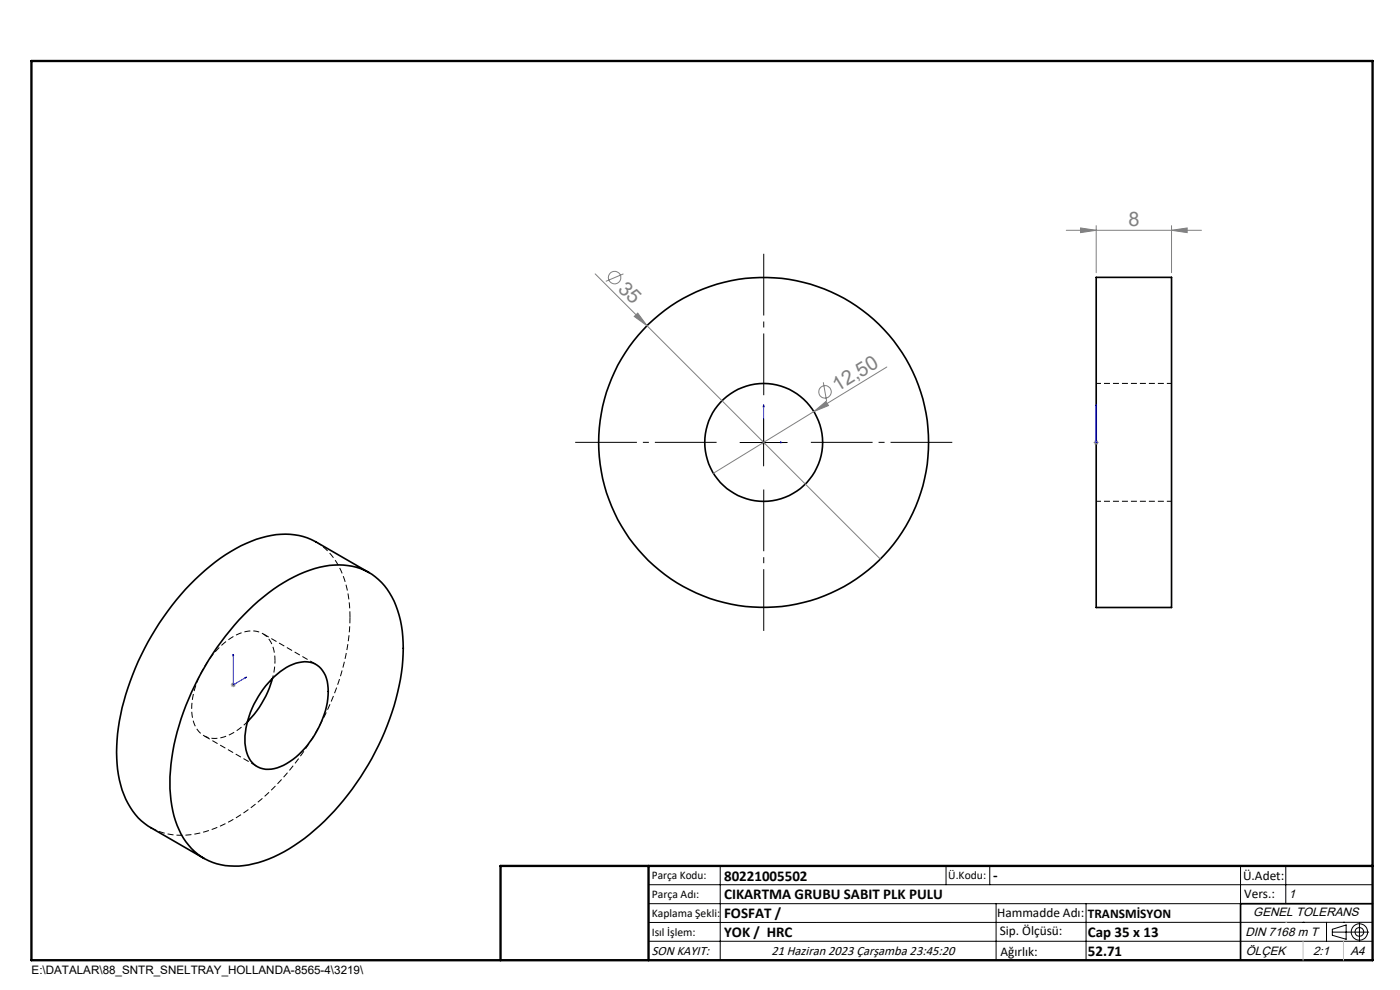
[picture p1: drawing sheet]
<svg xmlns="http://www.w3.org/2000/svg" width="297mm" height="210mm" viewBox="0 0 297 210" stroke-linecap="round" stroke-linejoin="round" font-family="sans-serif">
<g fill="none" stroke="#000" stroke-width=".35">
<path d="M232.6 58.8h15.9v70.1h-15.9zM52.7 129.4a32.9 32.9 0 0 1 16.2-9.3 12.7 12.7 0 0 1 15.1 8.4 31 31 0 0 1 .3 18.4 56.5 56.5 0 0 1-20.8 31.7 23.5 23.5 0 0 1-14.7 5.1 12.5 12.5 0 0 1-11.2-8.6 30.3 30.3 0 0 1-.7-17 58.2 58.2 0 0 1 15.8-28.7zM78.3 121.5l-11.3-6.6a15.2 15.2 0 0 0-12.6-.5 41 41 0 0 0-17.9 14 55.7 55.7 0 0 0-11.7 28.5 22.8 22.8 0 0 0 3.4 15.1 11.7 11.7 0 0 0 3.8 3.6l11.3 6.5M57.8 143.9a21.5 21.5 0 0 1-5.3 9.2M58.2 143.5a9.2 9.2 0 0 1 7.6-3 5.4 5.4 0 0 1 3.8 5.4 19.5 19.5 0 0 1-6.8 14.7 8.9 8.9 0 0 1-7 2.5 5 5 0 0 1-3.7-4.7 17.6 17.6 0 0 1 3.7-12.2zM291.2 191.7h-28v12"/>
<circle cx="162" cy="93.9" r="35"/>
<circle cx="162" cy="93.8" r="12.5"/>
</g>
<path d="M248.6 81.3h-16M232.6 106.3h16" fill="none" stroke="#000" stroke-width=".21" stroke-dasharray="1.3 .6" stroke-dashoffset=".3" stroke-linecap="butt"/>
<path d="M74.2 130.9a19.8 19.8 0 0 0-4.6-13.9l-1.3-1.2-1.3-.9M32 175.5a14.9 14.9 0 0 0 12.6 .6 40.7 40.7 0 0 0 17.9-14.1 54.6 54.6 0 0 0 11.7-29.8v-1.3" fill="none" stroke="#000" stroke-width=".21" stroke-dasharray="1.3 .6" stroke-linecap="butt"/>
<path d="M58.3 140.1a6.2 6.2 0 0 0-2.8-5.8 6.7 6.7 0 0 0-6.7 1.1 19.5 19.5 0 0 0-8.1 15.7 5.3 5.3 0 0 0 3.8 5.4 9.2 9.2 0 0 0 7.6-3l.4-.4" fill="none" stroke="#000" stroke-width=".21" stroke-dasharray="1.3 .6" stroke-dashoffset=".2" stroke-linecap="butt"/>
<path d="M57.8 143.9l.4-2.2 .1-1.6" fill="none" stroke="#000" stroke-width=".21" stroke-dasharray="1.3 .6" stroke-dashoffset=".6" stroke-linecap="butt"/>
<path d="M43.3 156.1l11.3 6.5M67.1 140.9l-11.4-6.5" fill="none" stroke="#000" stroke-width=".21" stroke-dasharray="1.3 .6" stroke-dashoffset="-.2" stroke-linecap="butt"/>
<g fill="none" stroke="#808080" stroke-width=".21">
<path d="M126.3 58.1l11 11M132.3 58.1l-3.8 1.6M226.2 48.9h28.7M229.2 48.4l3.4 .5-3.4 .4zM232.6 47.9v9.9M248.5 48.9l3.3-.5v.9zM248.5 47.9v9.9M134.5 67.1l.8-.7 2 2.7zM137.3 69.1l49.5 49.5M188.1 77.8l-36.8 22.6M161.5 93.9h1M162 93.3v1.1"/>
<path d="M162.3 93.5l-.7 .7M172.6 87.3l2.6-2.1 .6 .8zM174.7 81.1l.7 4M232 93.9h1M232.2 93.5l.7 .7M232.6 93.3v1.1M232.9 93.5l-.7 .7M49 145.3h1M49.1 144.9l.7 .7M49.5 144.7v1.1M49.8 144.9l-.7 .7"/>
<circle cx="130.4" cy="58.9" r="1.32"/>
<circle cx="175" cy="83.1" r="1.33"/>
</g>
<g fill="none" stroke="#000" stroke-width=".21">
<path d="M157 93.9h10M162 88.9v9.9M137.6 187.7h153.6M137.6 191.7h153.6M137.6 199.7h153.6M152.8 183.7v20M200.7 183.7v4M210 183.7v4M211.3 191.7v12M230.4 191.7v12M263.2 183.7v20M272.8 183.7v8"/>
<path d="M276.4 195.6h.1M281.4 195.6v4.1M282.6 197.7h7.8M282.6 197.1l3-.9v3l-3-.8zM285 195.6h.1M288.4 195.8v3.8M291.2 195.6l-153.6 .1"/>
<circle cx="288.4" cy="197.7" r="1.74"/>
<circle cx="288.4" cy="197.7" r=".93"/>
</g>
<path d="M162 85.9l.1 .4h-.2zM162 85.9v8h4M165.6 93.8l.4 .1h-.4zM232.6 93.8v.1zM232.6 85.9v.4v-.4M232.6 93.9h.1M232.6 85.9v8M49.5 138.7l.1 .3-.2 .1zM49.5 138.7v6.6l2.8-1.7M52 143.7l.3-.1-.3 .3z" fill="none" stroke="#00f" stroke-width=".21"/>
<path d="M152 93.8h-30M162 83.8v-30M172 93.8h30M162 103.8v30" fill="none" stroke="#000" stroke-width=".21" stroke-dasharray="15.2 1.3 1.3 1.3" stroke-dashoffset="2.1" stroke-linecap="butt"/>
<path d="M106.2 203.7h185" fill="none" stroke="#000" stroke-width=".25"/>
<path d="M6.7 12.9h284.5v190.8h-284.5zM137.6 183.7v20M291.2 183.7h-185v20" fill="none" stroke="#000" stroke-width=".5"/>
<path d="M272.8 195.6h.1M276.4 199.7v4M285 199.7v4" fill="none" stroke="#c0c0c0" stroke-width=".21"/>
<g fill="#00f">
<path d="M165.6 93.8l.4 .1h-.4zM162 85.9l.1 .4h-.2z"/>
<path d="M52 143.7l.3-.1-.3 .3zM49.5 138.7l.1 .3-.2 .1z"/>
<path d="M232.6 93.8v.1zM232.6 85.9v.4z"/>
</g>
<g fill="#808080">
<path d="M134.5 67.1l.8-.7 2 2.7z"/>
<path d="M172.6 87.3l2.6-2.1 .6 .8z"/>
<path d="M248.5 48.9l3.3-.5v.9zM229.2 48.4l3.4 .5-3.4 .4z"/>
</g>
<g font-size="4.2" fill="#808080">
<text x="239.4" y="47.9">8</text>
<text x="130.9" y="61.4" transform="rotate(45 130.9 61.4)">35</text>
<text x="177.6" y="83.2" transform="rotate(-31 177.6 83.2)">12,50</text>
</g>
<g font-size="3.2">
<text x="153.6" y="186.8">80221005502</text>
<text x="153.6" y="190.8">CIKARTMA GRUBU SABIT PLK PULU</text>
<text x="210.7" y="186.6">-</text>
<text x="153.6" y="194.8">FOSFAT /</text>
<text x="153.6" y="198.8">YOK / HRC</text>
<text x="230.8" y="198.7">Cap 35 x 13</text>
<text x="230.8" y="202.8">52.71</text>
</g>
<g font-size="2.8">
<text x="263.7" y="186.7">Ü.Adet:</text>
<text x="263.9" y="190.5">Vers.:</text>
<text x="211.5" y="194.5">Hammadde Adı:</text>
<text x="230.8" y="194.7">TRANSMİSYON</text>
<text x="138.3" y="202.6">SON KAYIT:</text>
<text x="163.6" y="202.6">21 Haziran 2023 Çarşamba 23:45:20</text>
<text x="212.1" y="198.4">Sip. Ölçüsü:</text>
<text x="212.2" y="202.7">Ağırlık:</text>
</g>
<g font-size="2.6">
<text x="273.4" y="190.4">1</text>
<text x="265.9" y="194.4">GENEL TOLERANS</text>
<text x="264.2" y="198.5">DIN 7168 m T</text>
<text x="264.3" y="202.6">ÖLÇEK</text>
<text x="278.5" y="202.6">2:1</text>
<text x="286.5" y="202.6">A4</text>
</g>
<g font-size="2.5">
<text x="138.3" y="186.4">Parça Kodu:</text>
<text x="138.3" y="190.5">Parça Adı:</text>
<text x="201.2" y="186.5">Ü.Kodu:</text>
<text x="138.3" y="194.5">Kaplama Şekli:</text>
<text x="138.3" y="198.6">Isıl İşlem:</text>
<text x="6.7" y="206.7">E:\DATALAR\88_SNTR_SNELTRAY_HOLLANDA-8565-4\3219\</text>
</g>
</svg>
